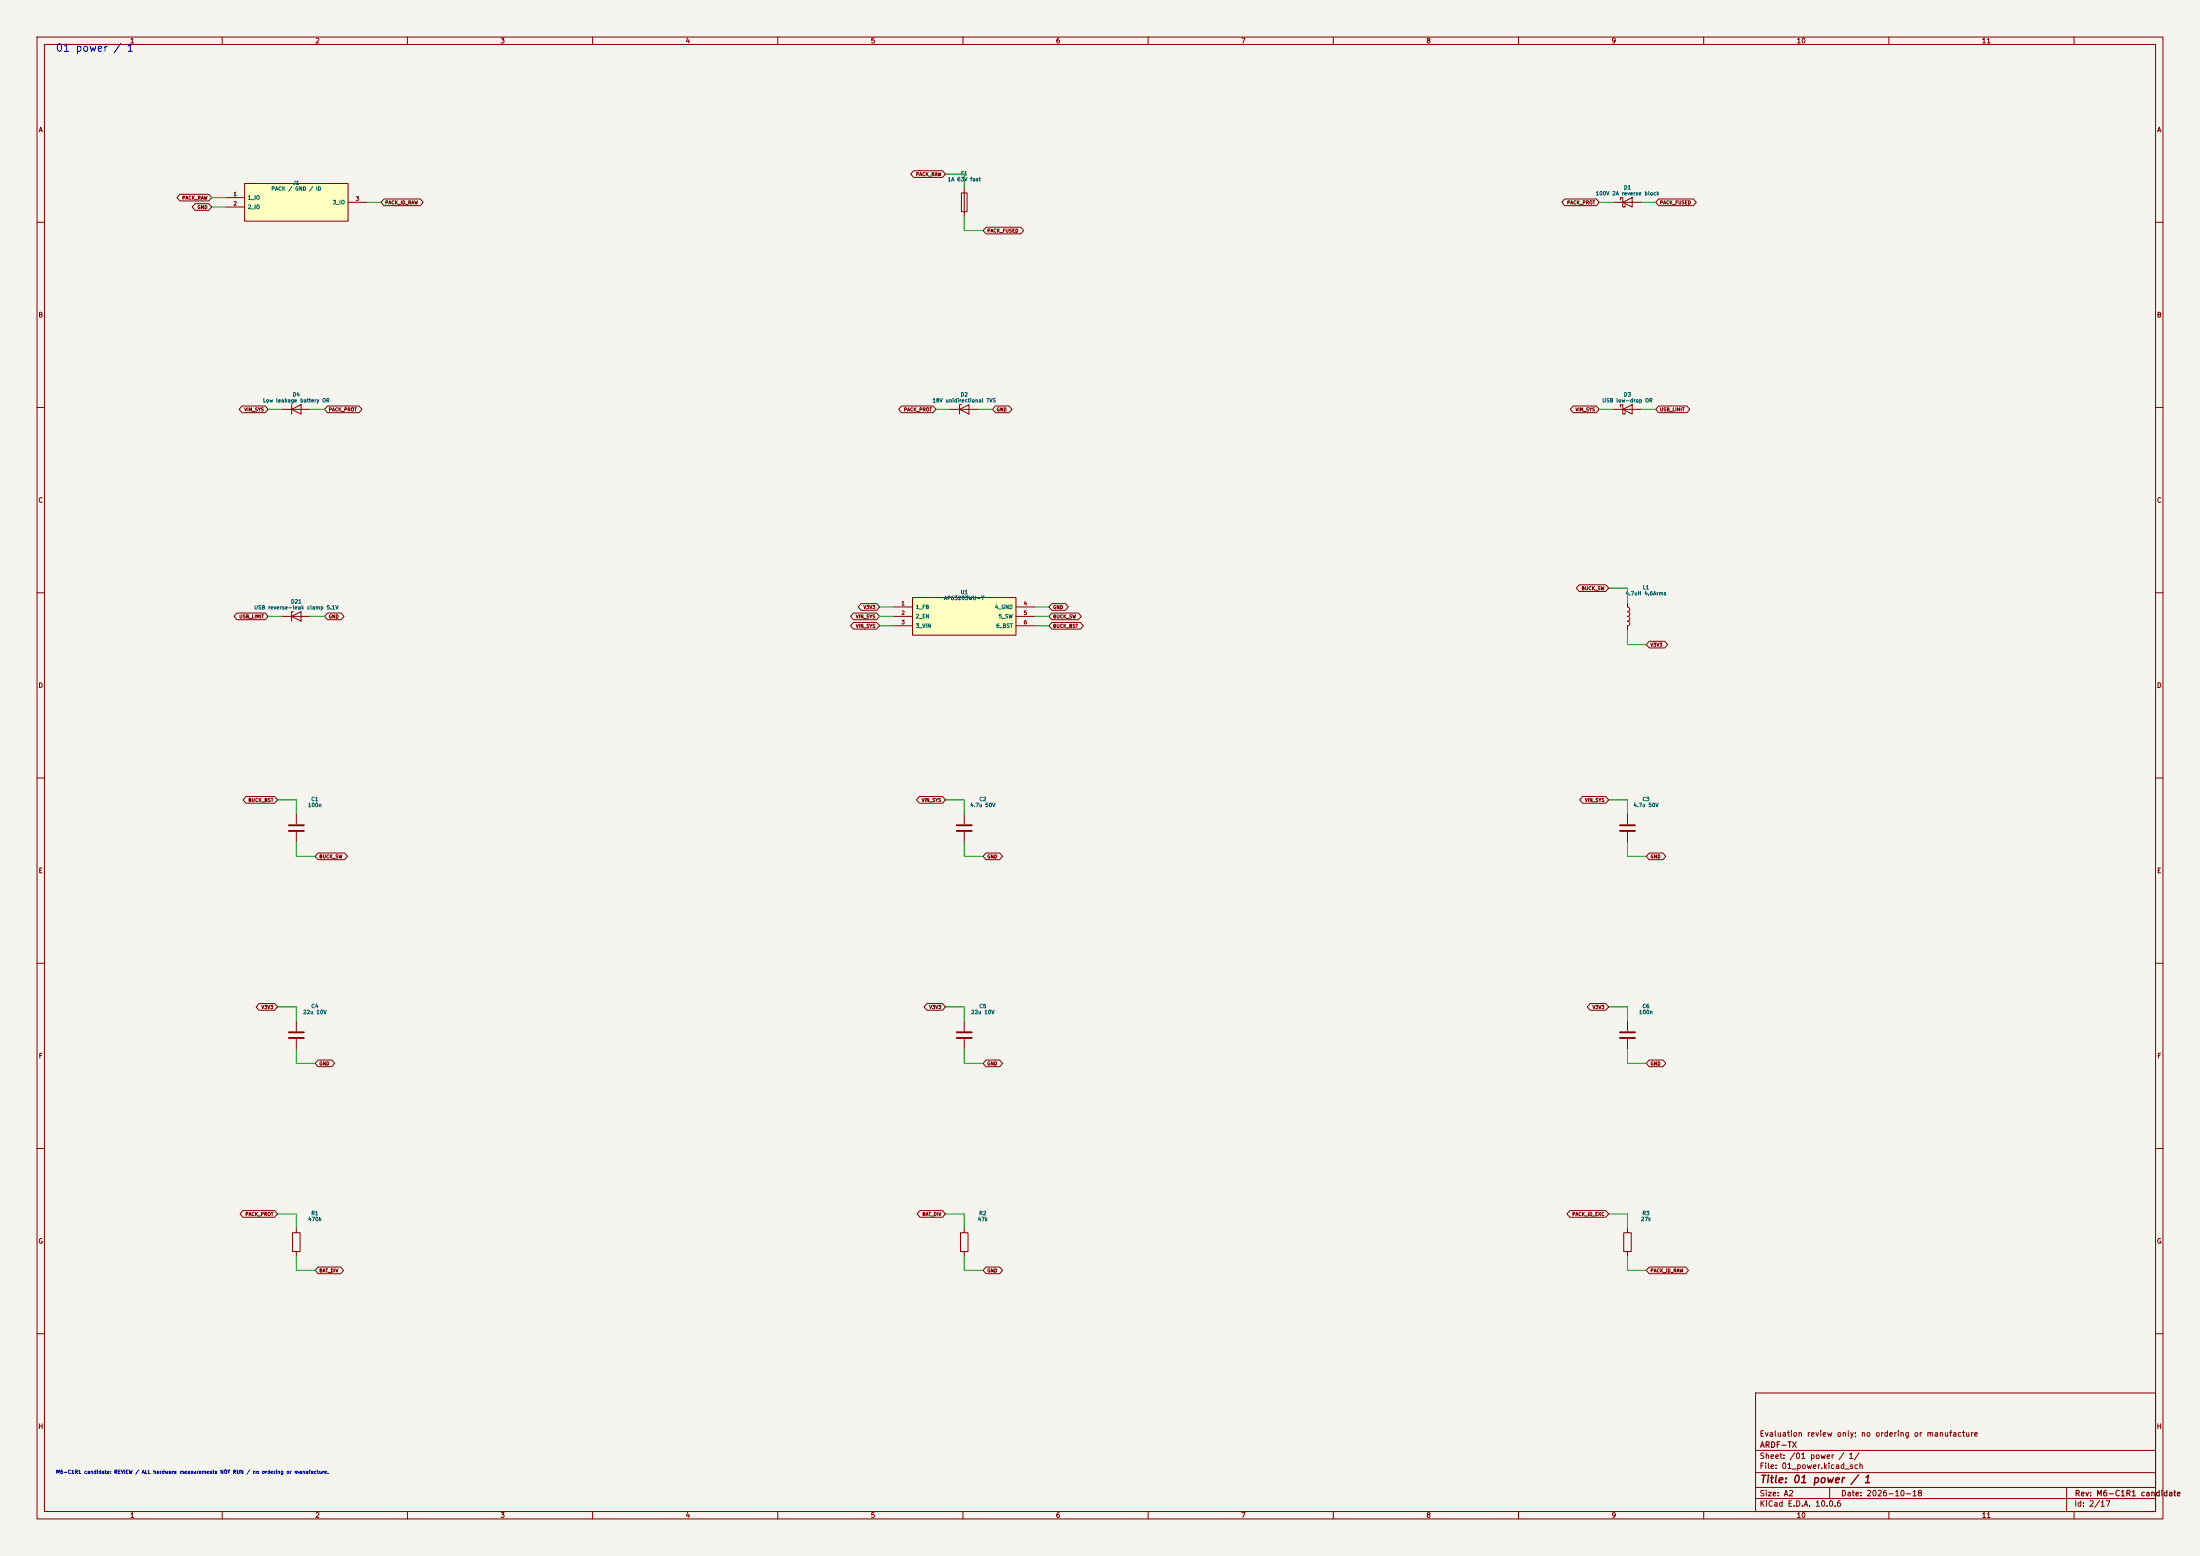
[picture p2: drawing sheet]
(kicad_sch (version 20250114) (generator "eeschema") (generator_version "10.0") (paper "A2") (title_block (title "01 power / 1") (date "2026-10-18") (rev "M6-C1R1 candidate") (company "ARDF-TX") (comment 1 "Evaluation review only; no ordering or manufacture")) (lib_symbols (symbol "ARDF_CTL:C" (pin_numbers (hide yes)) (pin_names (offset 0.254)) (exclude_from_sim no) (in_bom yes) (on_board yes) (in_pos_files yes) (duplicate_pin_numbers_are_jumpers no) (property "Reference" "C" (at 0.635 2.54 0) (show_name no) (do_not_autoplace no) (effects (font (size 1.27 1.27)) (justify left))) (property "Value" "C" (at 0.635 -2.54 0) (show_name no) (do_not_autoplace no) (effects (font (size 1.27 1.27)) (justify left))) (property "Footprint" "" (at 0.9652 -3.81 0) (show_name no) (do_not_autoplace no) (hide yes) (effects (font (size 1.27 1.27)))) (property "Datasheet" "" (at 0 0 0) (show_name no) (do_not_autoplace no) (hide yes) (effects (font (size 1.27 1.27)))) (property "Description" "Unpolarized capacitor" (at 0 0 0) (show_name no) (do_not_autoplace no) (hide yes) (effects (font (size 1.27 1.27)))) (property "ki_keywords" "cap capacitor" (at 0 0 0) (show_name no) (do_not_autoplace no) (hide yes) (effects (font (size 1.27 1.27)))) (property "ki_fp_filters" "C_*" (at 0 0 0) (show_name no) (do_not_autoplace no) (hide yes) (effects (font (size 1.27 1.27)))) (symbol "C_0_1" (polyline (pts (xy -2.032 0.762) (xy 2.032 0.762)) (stroke (width 0.508) (type default)) (fill (type none))) (polyline (pts (xy -2.032 -0.762) (xy 2.032 -0.762)) (stroke (width 0.508) (type default)) (fill (type none)))) (symbol "C_1_1" (pin passive line (at 0 3.81 270) (length 2.794) (name "" (effects (font (size 1.27 1.27)))) (number "1" (effects (font (size 1.27 1.27))))) (pin passive line (at 0 -3.81 90) (length 2.794) (name "" (effects (font (size 1.27 1.27)))) (number "2" (effects (font (size 1.27 1.27)))))) (embedded_fonts no)) (symbol "ARDF_CTL:D" (pin_numbers (hide yes)) (pin_names (offset 1.016) (hide yes)) (exclude_from_sim no) (in_bom yes) (on_board yes) (in_pos_files yes) (duplicate_pin_numbers_are_jumpers no) (property "Reference" "D" (at 0 2.54 0) (show_name no) (do_not_autoplace no) (effects (font (size 1.27 1.27)))) (property "Value" "D" (at 0 -2.54 0) (show_name no) (do_not_autoplace no) (effects (font (size 1.27 1.27)))) (property "Footprint" "" (at 0 0 0) (show_name no) (do_not_autoplace no) (hide yes) (effects (font (size 1.27 1.27)))) (property "Datasheet" "" (at 0 0 0) (show_name no) (do_not_autoplace no) (hide yes) (effects (font (size 1.27 1.27)))) (property "Description" "Diode" (at 0 0 0) (show_name no) (do_not_autoplace no) (hide yes) (effects (font (size 1.27 1.27)))) (property "Sim.Device" "D" (at 0 0 0) (show_name no) (do_not_autoplace no) (hide yes) (effects (font (size 1.27 1.27)))) (property "Sim.Pins" "1=K 2=A" (at 0 0 0) (show_name no) (do_not_autoplace no) (hide yes) (effects (font (size 1.27 1.27)))) (property "ki_keywords" "diode" (at 0 0 0) (show_name no) (do_not_autoplace no) (hide yes) (effects (font (size 1.27 1.27)))) (property "ki_fp_filters" "TO-???* *_Diode_* *SingleDiode* D_*" (at 0 0 0) (show_name no) (do_not_autoplace no) (hide yes) (effects (font (size 1.27 1.27)))) (symbol "D_0_1" (polyline (pts (xy -1.27 1.27) (xy -1.27 -1.27)) (stroke (width 0.254) (type default)) (fill (type none))) (polyline (pts (xy 1.27 1.27) (xy 1.27 -1.27) (xy -1.27 0) (xy 1.27 1.27)) (stroke (width 0.254) (type default)) (fill (type none))) (polyline (pts (xy 1.27 0) (xy -1.27 0)) (stroke (width 0) (type default)) (fill (type none)))) (symbol "D_1_1" (pin passive line (at -3.81 0 0) (length 2.54) (name "K" (effects (font (size 1.27 1.27)))) (number "1" (effects (font (size 1.27 1.27))))) (pin passive line (at 3.81 0 180) (length 2.54) (name "A" (effects (font (size 1.27 1.27)))) (number "2" (effects (font (size 1.27 1.27)))))) (embedded_fonts no)) (symbol "ARDF_CTL:D_Schottky" (pin_numbers (hide yes)) (pin_names (offset 1.016) (hide yes)) (exclude_from_sim no) (in_bom yes) (on_board yes) (in_pos_files yes) (duplicate_pin_numbers_are_jumpers no) (property "Reference" "D" (at 0 2.54 0) (show_name no) (do_not_autoplace no) (effects (font (size 1.27 1.27)))) (property "Value" "D_Schottky" (at 0 -2.54 0) (show_name no) (do_not_autoplace no) (effects (font (size 1.27 1.27)))) (property "Footprint" "" (at 0 0 0) (show_name no) (do_not_autoplace no) (hide yes) (effects (font (size 1.27 1.27)))) (property "Datasheet" "" (at 0 0 0) (show_name no) (do_not_autoplace no) (hide yes) (effects (font (size 1.27 1.27)))) (property "Description" "Schottky diode" (at 0 0 0) (show_name no) (do_not_autoplace no) (hide yes) (effects (font (size 1.27 1.27)))) (property "ki_keywords" "diode Schottky" (at 0 0 0) (show_name no) (do_not_autoplace no) (hide yes) (effects (font (size 1.27 1.27)))) (property "ki_fp_filters" "TO-???* *_Diode_* *SingleDiode* D_*" (at 0 0 0) (show_name no) (do_not_autoplace no) (hide yes) (effects (font (size 1.27 1.27)))) (symbol "D_Schottky_0_1" (polyline (pts (xy -1.905 0.635) (xy -1.905 1.27) (xy -1.27 1.27) (xy -1.27 -1.27) (xy -0.635 -1.27) (xy -0.635 -0.635)) (stroke (width 0.254) (type default)) (fill (type none))) (polyline (pts (xy 1.27 1.27) (xy 1.27 -1.27) (xy -1.27 0) (xy 1.27 1.27)) (stroke (width 0.254) (type default)) (fill (type none))) (polyline (pts (xy 1.27 0) (xy -1.27 0)) (stroke (width 0) (type default)) (fill (type none)))) (symbol "D_Schottky_1_1" (pin passive line (at -3.81 0 0) (length 2.54) (name "K" (effects (font (size 1.27 1.27)))) (number "1" (effects (font (size 1.27 1.27))))) (pin passive line (at 3.81 0 180) (length 2.54) (name "A" (effects (font (size 1.27 1.27)))) (number "2" (effects (font (size 1.27 1.27)))))) (embedded_fonts no)) (symbol "ARDF_CTL:D_Zener" (pin_numbers (hide yes)) (pin_names (offset 1.016) (hide yes)) (exclude_from_sim no) (in_bom yes) (on_board yes) (in_pos_files yes) (duplicate_pin_numbers_are_jumpers no) (property "Reference" "D" (at 0 2.54 0) (show_name no) (do_not_autoplace no) (effects (font (size 1.27 1.27)))) (property "Value" "D_Zener" (at 0 -2.54 0) (show_name no) (do_not_autoplace no) (effects (font (size 1.27 1.27)))) (property "Footprint" "" (at 0 0 0) (show_name no) (do_not_autoplace no) (hide yes) (effects (font (size 1.27 1.27)))) (property "Datasheet" "" (at 0 0 0) (show_name no) (do_not_autoplace no) (hide yes) (effects (font (size 1.27 1.27)))) (property "Description" "Zener diode" (at 0 0 0) (show_name no) (do_not_autoplace no) (hide yes) (effects (font (size 1.27 1.27)))) (property "ki_keywords" "diode" (at 0 0 0) (show_name no) (do_not_autoplace no) (hide yes) (effects (font (size 1.27 1.27)))) (property "ki_fp_filters" "TO-???* *_Diode_* *SingleDiode* D_*" (at 0 0 0) (show_name no) (do_not_autoplace no) (hide yes) (effects (font (size 1.27 1.27)))) (symbol "D_Zener_0_1" (polyline (pts (xy -1.27 -1.27) (xy -1.27 1.27) (xy -0.762 1.27)) (stroke (width 0.254) (type default)) (fill (type none))) (polyline (pts (xy 1.27 0) (xy -1.27 0)) (stroke (width 0) (type default)) (fill (type none))) (polyline (pts (xy 1.27 -1.27) (xy 1.27 1.27) (xy -1.27 0) (xy 1.27 -1.27)) (stroke (width 0.254) (type default)) (fill (type none)))) (symbol "D_Zener_1_1" (pin passive line (at -3.81 0 0) (length 2.54) (name "K" (effects (font (size 1.27 1.27)))) (number "1" (effects (font (size 1.27 1.27))))) (pin passive line (at 3.81 0 180) (length 2.54) (name "A" (effects (font (size 1.27 1.27)))) (number "2" (effects (font (size 1.27 1.27)))))) (embedded_fonts no)) (symbol "ARDF_CTL:Fuse" (pin_numbers (hide yes)) (pin_names (offset 0)) (exclude_from_sim no) (in_bom yes) (on_board yes) (in_pos_files yes) (duplicate_pin_numbers_are_jumpers no) (property "Reference" "F" (at 2.032 0 90) (show_name no) (do_not_autoplace no) (effects (font (size 1.27 1.27)))) (property "Value" "Fuse" (at -1.905 0 90) (show_name no) (do_not_autoplace no) (effects (font (size 1.27 1.27)))) (property "Footprint" "" (at -1.778 0 90) (show_name no) (do_not_autoplace no) (hide yes) (effects (font (size 1.27 1.27)))) (property "Datasheet" "" (at 0 0 0) (show_name no) (do_not_autoplace no) (hide yes) (effects (font (size 1.27 1.27)))) (property "Description" "Fuse" (at 0 0 0) (show_name no) (do_not_autoplace no) (hide yes) (effects (font (size 1.27 1.27)))) (property "ki_keywords" "fuse" (at 0 0 0) (show_name no) (do_not_autoplace no) (hide yes) (effects (font (size 1.27 1.27)))) (property "ki_fp_filters" "*Fuse*" (at 0 0 0) (show_name no) (do_not_autoplace no) (hide yes) (effects (font (size 1.27 1.27)))) (symbol "Fuse_0_1" (rectangle (start -0.762 -2.54) (end 0.762 2.54) (stroke (width 0.254) (type default)) (fill (type none))) (polyline (pts (xy 0 2.54) (xy 0 -2.54)) (stroke (width 0) (type default)) (fill (type none)))) (symbol "Fuse_1_1" (pin passive line (at 0 3.81 270) (length 1.27) (name "" (effects (font (size 1.27 1.27)))) (number "1" (effects (font (size 1.27 1.27))))) (pin passive line (at 0 -3.81 90) (length 1.27) (name "" (effects (font (size 1.27 1.27)))) (number "2" (effects (font (size 1.27 1.27)))))) (embedded_fonts no)) (symbol "ARDF_CTL:L" (pin_numbers (hide yes)) (pin_names (offset 1.016) (hide yes)) (exclude_from_sim no) (in_bom yes) (on_board yes) (in_pos_files yes) (duplicate_pin_numbers_are_jumpers no) (property "Reference" "L" (at -1.27 0 90) (show_name no) (do_not_autoplace no) (effects (font (size 1.27 1.27)))) (property "Value" "L" (at 1.905 0 90) (show_name no) (do_not_autoplace no) (effects (font (size 1.27 1.27)))) (property "Footprint" "" (at 0 0 0) (show_name no) (do_not_autoplace no) (hide yes) (effects (font (size 1.27 1.27)))) (property "Datasheet" "" (at 0 0 0) (show_name no) (do_not_autoplace no) (hide yes) (effects (font (size 1.27 1.27)))) (property "Description" "Inductor" (at 0 0 0) (show_name no) (do_not_autoplace no) (hide yes) (effects (font (size 1.27 1.27)))) (property "ki_keywords" "inductor choke coil reactor magnetic" (at 0 0 0) (show_name no) (do_not_autoplace no) (hide yes) (effects (font (size 1.27 1.27)))) (property "ki_fp_filters" "Choke_* *Coil* Inductor_* L_*" (at 0 0 0) (show_name no) (do_not_autoplace no) (hide yes) (effects (font (size 1.27 1.27)))) (symbol "L_0_1" (arc (start 0 2.54) (mid 0.6323 1.905) (end 0 1.27) (stroke (width 0) (type default)) (fill (type none))) (arc (start 0 1.27) (mid 0.6323 0.635) (end 0 0) (stroke (width 0) (type default)) (fill (type none))) (arc (start 0 0) (mid 0.6323 -0.635) (end 0 -1.27) (stroke (width 0) (type default)) (fill (type none))) (arc (start 0 -1.27) (mid 0.6323 -1.905) (end 0 -2.54) (stroke (width 0) (type default)) (fill (type none)))) (symbol "L_1_1" (pin passive line (at 0 3.81 270) (length 1.27) (name "1" (effects (font (size 1.27 1.27)))) (number "1" (effects (font (size 1.27 1.27))))) (pin passive line (at 0 -3.81 90) (length 1.27) (name "2" (effects (font (size 1.27 1.27)))) (number "2" (effects (font (size 1.27 1.27)))))) (embedded_fonts no)) (symbol "ARDF_CTL:M6_J1" (pin_names (offset 0.762)) (in_bom yes) (on_board yes) (property "Reference" "U" (at 0 7.08 0) (effects (font (size 1.27 1.27)))) (property "Value" "M6_J1" (at 0 -7.08 0) (effects (font (size 1.27 1.27)))) (symbol "M6_J1_0_1" (rectangle (start -13.97 5.08) (end 13.97 -5.08) (stroke (width 0.254) (type default)) (fill (type background)))) (symbol "M6_J1_1_1" (pin passive line (at -19.05 1.27 0) (length 5.08) (name "1_IO" (effects (font (size 1.016 1.016)))) (number "1" (effects (font (size 1.016 1.016))))) (pin passive line (at -19.05 -1.27 0) (length 5.08) (name "2_IO" (effects (font (size 1.016 1.016)))) (number "2" (effects (font (size 1.016 1.016))))) (pin passive line (at 19.05 0.0 180) (length 5.08) (name "3_IO" (effects (font (size 1.016 1.016)))) (number "3" (effects (font (size 1.016 1.016))))))) (symbol "ARDF_CTL:M6_U1" (pin_names (offset 0.762)) (in_bom yes) (on_board yes) (property "Reference" "U" (at 0 7.08 0) (effects (font (size 1.27 1.27)))) (property "Value" "M6_U1" (at 0 -7.08 0) (effects (font (size 1.27 1.27)))) (symbol "M6_U1_0_1" (rectangle (start -13.97 5.08) (end 13.97 -5.08) (stroke (width 0.254) (type default)) (fill (type background)))) (symbol "M6_U1_1_1" (pin input line (at -19.05 2.54 0) (length 5.08) (name "1_FB" (effects (font (size 1.016 1.016)))) (number "1" (effects (font (size 1.016 1.016))))) (pin input line (at -19.05 0.0 0) (length 5.08) (name "2_EN" (effects (font (size 1.016 1.016)))) (number "2" (effects (font (size 1.016 1.016))))) (pin power_in line (at -19.05 -2.54 0) (length 5.08) (name "3_VIN" (effects (font (size 1.016 1.016)))) (number "3" (effects (font (size 1.016 1.016))))) (pin power_in line (at 19.05 2.54 180) (length 5.08) (name "4_GND" (effects (font (size 1.016 1.016)))) (number "4" (effects (font (size 1.016 1.016))))) (pin output line (at 19.05 0.0 180) (length 5.08) (name "5_SW" (effects (font (size 1.016 1.016)))) (number "5" (effects (font (size 1.016 1.016))))) (pin passive line (at 19.05 -2.54 180) (length 5.08) (name "6_BST" (effects (font (size 1.016 1.016)))) (number "6" (effects (font (size 1.016 1.016))))))) (symbol "ARDF_CTL:R" (pin_numbers (hide yes)) (pin_names (offset 0)) (exclude_from_sim no) (in_bom yes) (on_board yes) (in_pos_files yes) (duplicate_pin_numbers_are_jumpers no) (property "Reference" "R" (at 2.032 0 90) (show_name no) (do_not_autoplace no) (effects (font (size 1.27 1.27)))) (property "Value" "R" (at 0 0 90) (show_name no) (do_not_autoplace no) (effects (font (size 1.27 1.27)))) (property "Footprint" "" (at -1.778 0 90) (show_name no) (do_not_autoplace no) (hide yes) (effects (font (size 1.27 1.27)))) (property "Datasheet" "" (at 0 0 0) (show_name no) (do_not_autoplace no) (hide yes) (effects (font (size 1.27 1.27)))) (property "Description" "Resistor" (at 0 0 0) (show_name no) (do_not_autoplace no) (hide yes) (effects (font (size 1.27 1.27)))) (property "ki_keywords" "R res resistor" (at 0 0 0) (show_name no) (do_not_autoplace no) (hide yes) (effects (font (size 1.27 1.27)))) (property "ki_fp_filters" "R_*" (at 0 0 0) (show_name no) (do_not_autoplace no) (hide yes) (effects (font (size 1.27 1.27)))) (symbol "R_0_1" (rectangle (start -1.016 -2.54) (end 1.016 2.54) (stroke (width 0.254) (type default)) (fill (type none)))) (symbol "R_1_1" (pin passive line (at 0 3.81 270) (length 1.27) (name "" (effects (font (size 1.27 1.27)))) (number "1" (effects (font (size 1.27 1.27))))) (pin passive line (at 0 -3.81 90) (length 1.27) (name "" (effects (font (size 1.27 1.27)))) (number "2" (effects (font (size 1.27 1.27)))))) (embedded_fonts no)))
(text "01 power / 1" (at 15 12 0) (effects (font (size 2 2)) (justify left top)))
(symbol (lib_id "ARDF_CTL:M6_J1") (at 80.01 54.61 0) (unit 1) (in_bom yes) (on_board yes) (dnp no) (property "Reference" "J1" (at 80.01 49.339999999999996 0) (effects (font (size 1.0 1.0)))) (property "Value" "PACK / GND / ID" (at 80.01 50.94 0) (effects (font (size 1.0 1.0)))) (property "Footprint" "ARDF_CTL:JST_XH_B3B_Standard" (at 80.01 54.61 0) (effects (font (size 1.27 1.27)) (hide yes))) (property "Datasheet" "https://www.jst.co.uk/downloads/series/eXH_1.pdf" (at 80.01 54.61 0) (effects (font (size 1.27 1.27)) (hide yes))) (property "MPN" "B3B-XH-A(LF)(SN)" (at 80.01 54.61 0) (effects (font (size 1.27 1.27)) (hide yes))) (property "Population" "ALL" (at 80.01 54.61 0) (effects (font (size 1.27 1.27)) (hide yes))) (property "Function" "01_power" (at 80.01 54.61 0) (effects (font (size 1.27 1.27)) (hide yes))) (property "Engineering_Note" "Controller branch only,1A fuse. PA packs use separate fused harness. Enlarged1.10mm standard finished holes; JST hard-FR4 guideline note2, first-part fit inspection." (at 80.01 54.61 0) (effects (font (size 1.27 1.27)) (hide yes))) (property "Status" "EVALUATION / NOT RELEASED" (at 80.01 54.61 0) (effects (font (size 1.27 1.27)) (hide yes))))
(wire (pts (xy 60.9600 53.3400) (xy 57.1500 53.3400)) (stroke (width 0) (type default)))
(global_label "PACK_RAW" (shape bidirectional) (at 57.1500 53.3400 0) (fields_autoplaced yes) (effects (font (size 0.9 0.9)) (justify right)))
(wire (pts (xy 60.9600 55.8800) (xy 57.1500 55.8800)) (stroke (width 0) (type default)))
(global_label "GND" (shape bidirectional) (at 57.1500 55.8800 0) (fields_autoplaced yes) (effects (font (size 0.9 0.9)) (justify right)))
(wire (pts (xy 99.0600 54.6100) (xy 102.8700 54.6100)) (stroke (width 0) (type default)))
(global_label "PACK_ID_RAW" (shape bidirectional) (at 102.8700 54.6100 180) (fields_autoplaced yes) (effects (font (size 0.9 0.9)) (justify left)))
(symbol (lib_id "ARDF_CTL:Fuse") (at 260.35 54.61 0) (unit 1) (in_bom yes) (on_board yes) (dnp no) (property "Reference" "F1" (at 260.35 46.8 0) (effects (font (size 1.0 1.0)))) (property "Value" "1A 63V fast" (at 260.35 48.4 0) (effects (font (size 1.0 1.0)))) (property "Footprint" "ARDF_CTL:Fuse_Bourns_SF1206F" (at 260.35 54.61 0) (effects (font (size 1.27 1.27)) (hide yes))) (property "Datasheet" "https://www.bourns.com/docs/product-datasheets/sf-1206f.pdf" (at 260.35 54.61 0) (effects (font (size 1.27 1.27)) (hide yes))) (property "MPN" "SF-1206F100-2" (at 260.35 54.61 0) (effects (font (size 1.27 1.27)) (hide yes))) (property "Population" "ALL" (at 260.35 54.61 0) (effects (font (size 1.27 1.27)) (hide yes))) (property "Function" "01_power" (at 260.35 54.61 0) (effects (font (size 1.27 1.27)) (hide yes))) (property "Engineering_Note" "1A fast fuse,63VDC,50A interrupt;0.132ohm typ +/-25%. Manufacturer lands4.7mm overall/1.65mm gap/2.2mm width. Nonresettable; replace only after fault diagnosis." (at 260.35 54.61 0) (effects (font (size 1.27 1.27)) (hide yes))) (property "Status" "EVALUATION / NOT RELEASED" (at 260.35 54.61 0) (effects (font (size 1.27 1.27)) (hide yes))))
(wire (pts (xy 260.3500 50.8000) (xy 260.3500 46.9900)) (stroke (width 0) (type default)))
(wire (pts (xy 260.3500 46.9900) (xy 255.2700 46.9900)) (stroke (width 0) (type default)))
(global_label "PACK_RAW" (shape bidirectional) (at 255.2700 46.9900 0) (fields_autoplaced yes) (effects (font (size 0.9 0.9)) (justify right)))
(wire (pts (xy 260.3500 58.4200) (xy 260.3500 62.2300)) (stroke (width 0) (type default)))
(wire (pts (xy 260.3500 62.2300) (xy 265.4300 62.2300)) (stroke (width 0) (type default)))
(global_label "PACK_FUSED" (shape bidirectional) (at 265.4300 62.2300 180) (fields_autoplaced yes) (effects (font (size 0.9 0.9)) (justify left)))
(symbol (lib_id "ARDF_CTL:D_Schottky") (at 439.42 54.61 0) (unit 1) (in_bom yes) (on_board yes) (dnp no) (property "Reference" "D1" (at 439.42 50.61 0) (effects (font (size 1.0 1.0)))) (property "Value" "100V 2A reverse block" (at 439.42 52.21 0) (effects (font (size 1.0 1.0)))) (property "Footprint" "ARDF_CTL:D_SMA_CTL" (at 439.42 54.61 0) (effects (font (size 1.27 1.27)) (hide yes))) (property "Datasheet" "https://www.st.com/resource/en/datasheet/stps2h100.pdf" (at 439.42 54.61 0) (effects (font (size 1.27 1.27)) (hide yes))) (property "MPN" "STPS2H100A" (at 439.42 54.61 0) (effects (font (size 1.27 1.27)) (hide yes))) (property "Population" "ALL" (at 439.42 54.61 0) (effects (font (size 1.27 1.27)) (hide yes))) (property "Function" "01_power" (at 439.42 54.61 0) (effects (font (size 1.27 1.27)) (hide yes))) (property "Engineering_Note" "" (at 439.42 54.61 0) (effects (font (size 1.27 1.27)) (hide yes))) (property "Status" "EVALUATION / NOT RELEASED" (at 439.42 54.61 0) (effects (font (size 1.27 1.27)) (hide yes))))
(wire (pts (xy 435.6100 54.6100) (xy 431.8000 54.6100)) (stroke (width 0) (type default)))
(global_label "PACK_PROT" (shape bidirectional) (at 431.8000 54.6100 0) (fields_autoplaced yes) (effects (font (size 0.9 0.9)) (justify right)))
(wire (pts (xy 443.2300 54.6100) (xy 447.0400 54.6100)) (stroke (width 0) (type default)))
(global_label "PACK_FUSED" (shape bidirectional) (at 447.0400 54.6100 180) (fields_autoplaced yes) (effects (font (size 0.9 0.9)) (justify left)))
(symbol (lib_id "ARDF_CTL:D") (at 80.01 110.49 0) (unit 1) (in_bom yes) (on_board yes) (dnp no) (property "Reference" "D4" (at 80.01 106.49 0) (effects (font (size 1.0 1.0)))) (property "Value" "Low leakage battery OR" (at 80.01 108.08999999999999 0) (effects (font (size 1.0 1.0)))) (property "Footprint" "ARDF_CTL:D_SMA_CTL" (at 80.01 110.49 0) (effects (font (size 1.27 1.27)) (hide yes))) (property "Datasheet" "https://www.vishay.com/docs/88503/s1a.pdf" (at 80.01 110.49 0) (effects (font (size 1.27 1.27)) (hide yes))) (property "MPN" "S1M-E3/61T" (at 80.01 110.49 0) (effects (font (size 1.27 1.27)) (hide yes))) (property "Population" "ALL" (at 80.01 110.49 0) (effects (font (size 1.27 1.27)) (hide yes))) (property "Function" "01_power" (at 80.01 110.49 0) (effects (font (size 1.27 1.27)) (hide yes))) (property "Engineering_Note" "Silicon rectifier, 5uA max reverse at25C /50uA at125C. Avoid Schottky reverse leakage falsely asserting pack presence on USB." (at 80.01 110.49 0) (effects (font (size 1.27 1.27)) (hide yes))) (property "Status" "EVALUATION / NOT RELEASED" (at 80.01 110.49 0) (effects (font (size 1.27 1.27)) (hide yes))))
(wire (pts (xy 76.2000 110.4900) (xy 72.3900 110.4900)) (stroke (width 0) (type default)))
(global_label "VIN_SYS" (shape bidirectional) (at 72.3900 110.4900 0) (fields_autoplaced yes) (effects (font (size 0.9 0.9)) (justify right)))
(wire (pts (xy 83.8200 110.4900) (xy 87.6300 110.4900)) (stroke (width 0) (type default)))
(global_label "PACK_PROT" (shape bidirectional) (at 87.6300 110.4900 180) (fields_autoplaced yes) (effects (font (size 0.9 0.9)) (justify left)))
(symbol (lib_id "ARDF_CTL:D_Zener") (at 260.35 110.49 0) (unit 1) (in_bom yes) (on_board yes) (dnp no) (property "Reference" "D2" (at 260.35 106.49 0) (effects (font (size 1.0 1.0)))) (property "Value" "18V unidirectional TVS" (at 260.35 108.08999999999999 0) (effects (font (size 1.0 1.0)))) (property "Footprint" "ARDF_CTL:D_SMB_CTL" (at 260.35 110.49 0) (effects (font (size 1.27 1.27)) (hide yes))) (property "Datasheet" "https://www.littelfuse.com/media?resourcetype=datasheets&itemid=142b62cb-5ef8-4af6-8131-6df1d404ddc1" (at 260.35 110.49 0) (effects (font (size 1.27 1.27)) (hide yes))) (property "MPN" "SMBJ18A" (at 260.35 110.49 0) (effects (font (size 1.27 1.27)) (hide yes))) (property "Population" "ALL" (at 260.35 110.49 0) (effects (font (size 1.27 1.27)) (hide yes))) (property "Function" "01_power" (at 260.35 110.49 0) (effects (font (size 1.27 1.27)) (hide yes))) (property "Engineering_Note" "Cathode package pad1 positive, anode pad2 GND, AFTER reverse diode." (at 260.35 110.49 0) (effects (font (size 1.27 1.27)) (hide yes))) (property "Status" "EVALUATION / NOT RELEASED" (at 260.35 110.49 0) (effects (font (size 1.27 1.27)) (hide yes))))
(wire (pts (xy 256.5400 110.4900) (xy 252.7300 110.4900)) (stroke (width 0) (type default)))
(global_label "PACK_PROT" (shape bidirectional) (at 252.7300 110.4900 0) (fields_autoplaced yes) (effects (font (size 0.9 0.9)) (justify right)))
(wire (pts (xy 264.1600 110.4900) (xy 267.9700 110.4900)) (stroke (width 0) (type default)))
(global_label "GND" (shape bidirectional) (at 267.9700 110.4900 180) (fields_autoplaced yes) (effects (font (size 0.9 0.9)) (justify left)))
(symbol (lib_id "ARDF_CTL:D_Schottky") (at 439.42 110.49 0) (unit 1) (in_bom yes) (on_board yes) (dnp no) (property "Reference" "D3" (at 439.42 106.49 0) (effects (font (size 1.0 1.0)))) (property "Value" "USB low-drop OR" (at 439.42 108.08999999999999 0) (effects (font (size 1.0 1.0)))) (property "Footprint" "ARDF_CTL:D_SMA_CTL" (at 439.42 110.49 0) (effects (font (size 1.27 1.27)) (hide yes))) (property "Datasheet" "https://www.st.com/resource/en/datasheet/stps1l30.pdf" (at 439.42 110.49 0) (effects (font (size 1.27 1.27)) (hide yes))) (property "MPN" "STPS1L30A" (at 439.42 110.49 0) (effects (font (size 1.27 1.27)) (hide yes))) (property "Population" "ALL" (at 439.42 110.49 0) (effects (font (size 1.27 1.27)) (hide yes))) (property "Function" "01_power" (at 439.42 110.49 0) (effects (font (size 1.27 1.27)) (hide yes))) (property "Engineering_Note" "30V reverse, max0.395V at1A25C. D21 bounds reverse leakage at USB_LIMIT; no raw pack-to-USB path." (at 439.42 110.49 0) (effects (font (size 1.27 1.27)) (hide yes))) (property "Status" "EVALUATION / NOT RELEASED" (at 439.42 110.49 0) (effects (font (size 1.27 1.27)) (hide yes))))
(wire (pts (xy 435.6100 110.4900) (xy 431.8000 110.4900)) (stroke (width 0) (type default)))
(global_label "VIN_SYS" (shape bidirectional) (at 431.8000 110.4900 0) (fields_autoplaced yes) (effects (font (size 0.9 0.9)) (justify right)))
(wire (pts (xy 443.2300 110.4900) (xy 447.0400 110.4900)) (stroke (width 0) (type default)))
(global_label "USB_LIMIT" (shape bidirectional) (at 447.0400 110.4900 180) (fields_autoplaced yes) (effects (font (size 0.9 0.9)) (justify left)))
(symbol (lib_id "ARDF_CTL:D_Zener") (at 80.01 166.37 0) (unit 1) (in_bom yes) (on_board yes) (dnp no) (property "Reference" "D21" (at 80.01 162.37 0) (effects (font (size 1.0 1.0)))) (property "Value" "USB reverse-leak clamp 5.1V" (at 80.01 163.97 0) (effects (font (size 1.0 1.0)))) (property "Footprint" "ARDF_CTL:D_SOD-123F_CTL" (at 80.01 166.37 0) (effects (font (size 1.27 1.27)) (hide yes))) (property "Datasheet" "https://assets.nexperia.com/documents/data-sheet/BZT52H_SER.pdf" (at 80.01 166.37 0) (effects (font (size 1.27 1.27)) (hide yes))) (property "MPN" "BZT52H-B5V1,115" (at 80.01 166.37 0) (effects (font (size 1.27 1.27)) (hide yes))) (property "Population" "ALL" (at 80.01 166.37 0) (effects (font (size 1.27 1.27)) (hide yes))) (property "Function" "01_power" (at 80.01 166.37 0) (effects (font (size 1.27 1.27)) (hide yes))) (property "Engineering_Note" "SOD123F pin1K pin2A. 5.00..5.20V at5mA, rdif60ohm. Bounds D3 leakage; hot clamp qualification remains NOT_RUN." (at 80.01 166.37 0) (effects (font (size 1.27 1.27)) (hide yes))) (property "Status" "EVALUATION / NOT RELEASED" (at 80.01 166.37 0) (effects (font (size 1.27 1.27)) (hide yes))))
(wire (pts (xy 76.2000 166.3700) (xy 72.3900 166.3700)) (stroke (width 0) (type default)))
(global_label "USB_LIMIT" (shape bidirectional) (at 72.3900 166.3700 0) (fields_autoplaced yes) (effects (font (size 0.9 0.9)) (justify right)))
(wire (pts (xy 83.8200 166.3700) (xy 87.6300 166.3700)) (stroke (width 0) (type default)))
(global_label "GND" (shape bidirectional) (at 87.6300 166.3700 180) (fields_autoplaced yes) (effects (font (size 0.9 0.9)) (justify left)))
(symbol (lib_id "ARDF_CTL:M6_U1") (at 260.35 166.37 0) (unit 1) (in_bom yes) (on_board yes) (dnp no) (property "Reference" "U1" (at 260.35 159.83 0) (effects (font (size 1.0 1.0)))) (property "Value" "AP63203WU-7" (at 260.35 161.43 0) (effects (font (size 1.0 1.0)))) (property "Footprint" "ARDF_CTL:TSOT-23-6_CTL" (at 260.35 166.37 0) (effects (font (size 1.27 1.27)) (hide yes))) (property "Datasheet" "https://www.diodes.com/assets/Datasheets/AP63200-AP63201-AP63203-AP63205.pdf" (at 260.35 166.37 0) (effects (font (size 1.27 1.27)) (hide yes))) (property "MPN" "AP63203WU-7" (at 260.35 166.37 0) (effects (font (size 1.27 1.27)) (hide yes))) (property "Population" "ALL" (at 260.35 166.37 0) (effects (font (size 1.27 1.27)) (hide yes))) (property "Function" "01_power" (at 260.35 166.37 0) (effects (font (size 1.27 1.27)) (hide yes))) (property "Engineering_Note" "3.8..32V recommended,35V DC absolute/40V for400ms only. Fixed 3.3V, 2A. 1.1MHz. FB senses output." (at 260.35 166.37 0) (effects (font (size 1.27 1.27)) (hide yes))) (property "Status" "EVALUATION / NOT RELEASED" (at 260.35 166.37 0) (effects (font (size 1.27 1.27)) (hide yes))))
(wire (pts (xy 241.3000 163.8300) (xy 237.4900 163.8300)) (stroke (width 0) (type default)))
(global_label "V3V3" (shape bidirectional) (at 237.4900 163.8300 0) (fields_autoplaced yes) (effects (font (size 0.9 0.9)) (justify right)))
(wire (pts (xy 241.3000 166.3700) (xy 237.4900 166.3700)) (stroke (width 0) (type default)))
(global_label "VIN_SYS" (shape bidirectional) (at 237.4900 166.3700 0) (fields_autoplaced yes) (effects (font (size 0.9 0.9)) (justify right)))
(wire (pts (xy 241.3000 168.9100) (xy 237.4900 168.9100)) (stroke (width 0) (type default)))
(global_label "VIN_SYS" (shape bidirectional) (at 237.4900 168.9100 0) (fields_autoplaced yes) (effects (font (size 0.9 0.9)) (justify right)))
(wire (pts (xy 279.4000 163.8300) (xy 283.2100 163.8300)) (stroke (width 0) (type default)))
(global_label "GND" (shape bidirectional) (at 283.2100 163.8300 180) (fields_autoplaced yes) (effects (font (size 0.9 0.9)) (justify left)))
(wire (pts (xy 279.4000 166.3700) (xy 283.2100 166.3700)) (stroke (width 0) (type default)))
(global_label "BUCK_SW" (shape bidirectional) (at 283.2100 166.3700 180) (fields_autoplaced yes) (effects (font (size 0.9 0.9)) (justify left)))
(wire (pts (xy 279.4000 168.9100) (xy 283.2100 168.9100)) (stroke (width 0) (type default)))
(global_label "BUCK_BST" (shape bidirectional) (at 283.2100 168.9100 180) (fields_autoplaced yes) (effects (font (size 0.9 0.9)) (justify left)))
(symbol (lib_id "ARDF_CTL:L") (at 439.42 166.37 0) (unit 1) (in_bom yes) (on_board yes) (dnp no) (property "Reference" "L1" (at 444.42 158.56 0) (effects (font (size 1.0 1.0)))) (property "Value" "4.7uH 4.6Arms" (at 444.42 160.16 0) (effects (font (size 1.0 1.0)))) (property "Footprint" "ARDF_CTL:L_Bourns_SRP5030T_CTL" (at 444.42 166.37 0) (effects (font (size 1.27 1.27)) (hide yes))) (property "Datasheet" "https://www.bourns.com/data/global/pdfs/SRP5030T.pdf" (at 444.42 166.37 0) (effects (font (size 1.27 1.27)) (hide yes))) (property "MPN" "SRP5030T-4R7M" (at 444.42 166.37 0) (effects (font (size 1.27 1.27)) (hide yes))) (property "Population" "ALL" (at 444.42 166.37 0) (effects (font (size 1.27 1.27)) (hide yes))) (property "Function" "01_power" (at 444.42 166.37 0) (effects (font (size 1.27 1.27)) (hide yes))) (property "Engineering_Note" "" (at 444.42 166.37 0) (effects (font (size 1.27 1.27)) (hide yes))) (property "Status" "EVALUATION / NOT RELEASED" (at 444.42 166.37 0) (effects (font (size 1.27 1.27)) (hide yes))))
(wire (pts (xy 439.4200 162.5600) (xy 439.4200 158.7500)) (stroke (width 0) (type default)))
(wire (pts (xy 439.4200 158.7500) (xy 434.3400 158.7500)) (stroke (width 0) (type default)))
(global_label "BUCK_SW" (shape bidirectional) (at 434.3400 158.7500 0) (fields_autoplaced yes) (effects (font (size 0.9 0.9)) (justify right)))
(wire (pts (xy 439.4200 170.1800) (xy 439.4200 173.9900)) (stroke (width 0) (type default)))
(wire (pts (xy 439.4200 173.9900) (xy 444.5000 173.9900)) (stroke (width 0) (type default)))
(global_label "V3V3" (shape bidirectional) (at 444.5000 173.9900 180) (fields_autoplaced yes) (effects (font (size 0.9 0.9)) (justify left)))
(symbol (lib_id "ARDF_CTL:C") (at 80.01 223.52 0) (unit 1) (in_bom yes) (on_board yes) (dnp no) (property "Reference" "C1" (at 85.01 215.71 0) (effects (font (size 1.0 1.0)))) (property "Value" "100n" (at 85.01 217.31 0) (effects (font (size 1.0 1.0)))) (property "Footprint" "ARDF_CTL:C_0603_1608Metric_CTL" (at 85.01 223.52 0) (effects (font (size 1.27 1.27)) (hide yes))) (property "Datasheet" "" (at 85.01 223.52 0) (effects (font (size 1.27 1.27)) (hide yes))) (property "MPN" "CL10B104KB8NNNC" (at 85.01 223.52 0) (effects (font (size 1.27 1.27)) (hide yes))) (property "Population" "ALL" (at 85.01 223.52 0) (effects (font (size 1.27 1.27)) (hide yes))) (property "Function" "01_power" (at 85.01 223.52 0) (effects (font (size 1.27 1.27)) (hide yes))) (property "Engineering_Note" "" (at 85.01 223.52 0) (effects (font (size 1.27 1.27)) (hide yes))) (property "Status" "EVALUATION / NOT RELEASED" (at 85.01 223.52 0) (effects (font (size 1.27 1.27)) (hide yes))))
(wire (pts (xy 80.0100 219.7100) (xy 80.0100 215.9000)) (stroke (width 0) (type default)))
(wire (pts (xy 80.0100 215.9000) (xy 74.9300 215.9000)) (stroke (width 0) (type default)))
(global_label "BUCK_BST" (shape bidirectional) (at 74.9300 215.9000 0) (fields_autoplaced yes) (effects (font (size 0.9 0.9)) (justify right)))
(wire (pts (xy 80.0100 227.3300) (xy 80.0100 231.1400)) (stroke (width 0) (type default)))
(wire (pts (xy 80.0100 231.1400) (xy 85.0900 231.1400)) (stroke (width 0) (type default)))
(global_label "BUCK_SW" (shape bidirectional) (at 85.0900 231.1400 180) (fields_autoplaced yes) (effects (font (size 0.9 0.9)) (justify left)))
(symbol (lib_id "ARDF_CTL:C") (at 260.35 223.52 0) (unit 1) (in_bom yes) (on_board yes) (dnp no) (property "Reference" "C2" (at 265.35 215.71 0) (effects (font (size 1.0 1.0)))) (property "Value" "4.7u 50V" (at 265.35 217.31 0) (effects (font (size 1.0 1.0)))) (property "Footprint" "ARDF_CTL:C_1210_3225Metric_CTL" (at 265.35 223.52 0) (effects (font (size 1.27 1.27)) (hide yes))) (property "Datasheet" "" (at 265.35 223.52 0) (effects (font (size 1.27 1.27)) (hide yes))) (property "MPN" "GRM32ER71H475KA88L" (at 265.35 223.52 0) (effects (font (size 1.27 1.27)) (hide yes))) (property "Population" "ALL" (at 265.35 223.52 0) (effects (font (size 1.27 1.27)) (hide yes))) (property "Function" "01_power" (at 265.35 223.52 0) (effects (font (size 1.27 1.27)) (hide yes))) (property "Engineering_Note" "" (at 265.35 223.52 0) (effects (font (size 1.27 1.27)) (hide yes))) (property "Status" "EVALUATION / NOT RELEASED" (at 265.35 223.52 0) (effects (font (size 1.27 1.27)) (hide yes))))
(wire (pts (xy 260.3500 219.7100) (xy 260.3500 215.9000)) (stroke (width 0) (type default)))
(wire (pts (xy 260.3500 215.9000) (xy 255.2700 215.9000)) (stroke (width 0) (type default)))
(global_label "VIN_SYS" (shape bidirectional) (at 255.2700 215.9000 0) (fields_autoplaced yes) (effects (font (size 0.9 0.9)) (justify right)))
(wire (pts (xy 260.3500 227.3300) (xy 260.3500 231.1400)) (stroke (width 0) (type default)))
(wire (pts (xy 260.3500 231.1400) (xy 265.4300 231.1400)) (stroke (width 0) (type default)))
(global_label "GND" (shape bidirectional) (at 265.4300 231.1400 180) (fields_autoplaced yes) (effects (font (size 0.9 0.9)) (justify left)))
(symbol (lib_id "ARDF_CTL:C") (at 439.42 223.52 0) (unit 1) (in_bom yes) (on_board yes) (dnp no) (property "Reference" "C3" (at 444.42 215.71 0) (effects (font (size 1.0 1.0)))) (property "Value" "4.7u 50V" (at 444.42 217.31 0) (effects (font (size 1.0 1.0)))) (property "Footprint" "ARDF_CTL:C_1210_3225Metric_CTL" (at 444.42 223.52 0) (effects (font (size 1.27 1.27)) (hide yes))) (property "Datasheet" "" (at 444.42 223.52 0) (effects (font (size 1.27 1.27)) (hide yes))) (property "MPN" "GRM32ER71H475KA88L" (at 444.42 223.52 0) (effects (font (size 1.27 1.27)) (hide yes))) (property "Population" "ALL" (at 444.42 223.52 0) (effects (font (size 1.27 1.27)) (hide yes))) (property "Function" "01_power" (at 444.42 223.52 0) (effects (font (size 1.27 1.27)) (hide yes))) (property "Engineering_Note" "" (at 444.42 223.52 0) (effects (font (size 1.27 1.27)) (hide yes))) (property "Status" "EVALUATION / NOT RELEASED" (at 444.42 223.52 0) (effects (font (size 1.27 1.27)) (hide yes))))
(wire (pts (xy 439.4200 219.7100) (xy 439.4200 215.9000)) (stroke (width 0) (type default)))
(wire (pts (xy 439.4200 215.9000) (xy 434.3400 215.9000)) (stroke (width 0) (type default)))
(global_label "VIN_SYS" (shape bidirectional) (at 434.3400 215.9000 0) (fields_autoplaced yes) (effects (font (size 0.9 0.9)) (justify right)))
(wire (pts (xy 439.4200 227.3300) (xy 439.4200 231.1400)) (stroke (width 0) (type default)))
(wire (pts (xy 439.4200 231.1400) (xy 444.5000 231.1400)) (stroke (width 0) (type default)))
(global_label "GND" (shape bidirectional) (at 444.5000 231.1400 180) (fields_autoplaced yes) (effects (font (size 0.9 0.9)) (justify left)))
(symbol (lib_id "ARDF_CTL:C") (at 80.01 279.4 0) (unit 1) (in_bom yes) (on_board yes) (dnp no) (property "Reference" "C4" (at 85.01 271.59 0) (effects (font (size 1.0 1.0)))) (property "Value" "22u 10V" (at 85.01 273.19 0) (effects (font (size 1.0 1.0)))) (property "Footprint" "ARDF_CTL:C_1206_3216Metric_CTL" (at 85.01 279.4 0) (effects (font (size 1.27 1.27)) (hide yes))) (property "Datasheet" "" (at 85.01 279.4 0) (effects (font (size 1.27 1.27)) (hide yes))) (property "MPN" "CL31A226KPHNNNE" (at 85.01 279.4 0) (effects (font (size 1.27 1.27)) (hide yes))) (property "Population" "ALL" (at 85.01 279.4 0) (effects (font (size 1.27 1.27)) (hide yes))) (property "Function" "01_power" (at 85.01 279.4 0) (effects (font (size 1.27 1.27)) (hide yes))) (property "Engineering_Note" "" (at 85.01 279.4 0) (effects (font (size 1.27 1.27)) (hide yes))) (property "Status" "EVALUATION / NOT RELEASED" (at 85.01 279.4 0) (effects (font (size 1.27 1.27)) (hide yes))))
(wire (pts (xy 80.0100 275.5900) (xy 80.0100 271.7800)) (stroke (width 0) (type default)))
(wire (pts (xy 80.0100 271.7800) (xy 74.9300 271.7800)) (stroke (width 0) (type default)))
(global_label "V3V3" (shape bidirectional) (at 74.9300 271.7800 0) (fields_autoplaced yes) (effects (font (size 0.9 0.9)) (justify right)))
(wire (pts (xy 80.0100 283.2100) (xy 80.0100 287.0200)) (stroke (width 0) (type default)))
(wire (pts (xy 80.0100 287.0200) (xy 85.0900 287.0200)) (stroke (width 0) (type default)))
(global_label "GND" (shape bidirectional) (at 85.0900 287.0200 180) (fields_autoplaced yes) (effects (font (size 0.9 0.9)) (justify left)))
(symbol (lib_id "ARDF_CTL:C") (at 260.35 279.4 0) (unit 1) (in_bom yes) (on_board yes) (dnp no) (property "Reference" "C5" (at 265.35 271.59 0) (effects (font (size 1.0 1.0)))) (property "Value" "22u 10V" (at 265.35 273.19 0) (effects (font (size 1.0 1.0)))) (property "Footprint" "ARDF_CTL:C_1206_3216Metric_CTL" (at 265.35 279.4 0) (effects (font (size 1.27 1.27)) (hide yes))) (property "Datasheet" "" (at 265.35 279.4 0) (effects (font (size 1.27 1.27)) (hide yes))) (property "MPN" "CL31A226KPHNNNE" (at 265.35 279.4 0) (effects (font (size 1.27 1.27)) (hide yes))) (property "Population" "ALL" (at 265.35 279.4 0) (effects (font (size 1.27 1.27)) (hide yes))) (property "Function" "01_power" (at 265.35 279.4 0) (effects (font (size 1.27 1.27)) (hide yes))) (property "Engineering_Note" "" (at 265.35 279.4 0) (effects (font (size 1.27 1.27)) (hide yes))) (property "Status" "EVALUATION / NOT RELEASED" (at 265.35 279.4 0) (effects (font (size 1.27 1.27)) (hide yes))))
(wire (pts (xy 260.3500 275.5900) (xy 260.3500 271.7800)) (stroke (width 0) (type default)))
(wire (pts (xy 260.3500 271.7800) (xy 255.2700 271.7800)) (stroke (width 0) (type default)))
(global_label "V3V3" (shape bidirectional) (at 255.2700 271.7800 0) (fields_autoplaced yes) (effects (font (size 0.9 0.9)) (justify right)))
(wire (pts (xy 260.3500 283.2100) (xy 260.3500 287.0200)) (stroke (width 0) (type default)))
(wire (pts (xy 260.3500 287.0200) (xy 265.4300 287.0200)) (stroke (width 0) (type default)))
(global_label "GND" (shape bidirectional) (at 265.4300 287.0200 180) (fields_autoplaced yes) (effects (font (size 0.9 0.9)) (justify left)))
(symbol (lib_id "ARDF_CTL:C") (at 439.42 279.4 0) (unit 1) (in_bom yes) (on_board yes) (dnp no) (property "Reference" "C6" (at 444.42 271.59 0) (effects (font (size 1.0 1.0)))) (property "Value" "100n" (at 444.42 273.19 0) (effects (font (size 1.0 1.0)))) (property "Footprint" "ARDF_CTL:C_0603_1608Metric_CTL" (at 444.42 279.4 0) (effects (font (size 1.27 1.27)) (hide yes))) (property "Datasheet" "" (at 444.42 279.4 0) (effects (font (size 1.27 1.27)) (hide yes))) (property "MPN" "CL10B104KB8NNNC" (at 444.42 279.4 0) (effects (font (size 1.27 1.27)) (hide yes))) (property "Population" "ALL" (at 444.42 279.4 0) (effects (font (size 1.27 1.27)) (hide yes))) (property "Function" "01_power" (at 444.42 279.4 0) (effects (font (size 1.27 1.27)) (hide yes))) (property "Engineering_Note" "" (at 444.42 279.4 0) (effects (font (size 1.27 1.27)) (hide yes))) (property "Status" "EVALUATION / NOT RELEASED" (at 444.42 279.4 0) (effects (font (size 1.27 1.27)) (hide yes))))
(wire (pts (xy 439.4200 275.5900) (xy 439.4200 271.7800)) (stroke (width 0) (type default)))
(wire (pts (xy 439.4200 271.7800) (xy 434.3400 271.7800)) (stroke (width 0) (type default)))
(global_label "V3V3" (shape bidirectional) (at 434.3400 271.7800 0) (fields_autoplaced yes) (effects (font (size 0.9 0.9)) (justify right)))
(wire (pts (xy 439.4200 283.2100) (xy 439.4200 287.0200)) (stroke (width 0) (type default)))
(wire (pts (xy 439.4200 287.0200) (xy 444.5000 287.0200)) (stroke (width 0) (type default)))
(global_label "GND" (shape bidirectional) (at 444.5000 287.0200 180) (fields_autoplaced yes) (effects (font (size 0.9 0.9)) (justify left)))
(symbol (lib_id "ARDF_CTL:R") (at 80.01 335.28000000000003 0) (unit 1) (in_bom yes) (on_board yes) (dnp no) (property "Reference" "R1" (at 85.01 327.47 0) (effects (font (size 1.0 1.0)))) (property "Value" "470k" (at 85.01 329.07000000000005 0) (effects (font (size 1.0 1.0)))) (property "Footprint" "ARDF_CTL:R_0603_1608Metric_CTL" (at 85.01 335.28000000000003 0) (effects (font (size 1.27 1.27)) (hide yes))) (property "Datasheet" "" (at 85.01 335.28000000000003 0) (effects (font (size 1.27 1.27)) (hide yes))) (property "MPN" "RC0603FR-07470KL" (at 85.01 335.28000000000003 0) (effects (font (size 1.27 1.27)) (hide yes))) (property "Population" "ALL" (at 85.01 335.28000000000003 0) (effects (font (size 1.27 1.27)) (hide yes))) (property "Function" "01_power" (at 85.01 335.28000000000003 0) (effects (font (size 1.27 1.27)) (hide yes))) (property "Engineering_Note" "Yageo RC0603 1%, 0.1W" (at 85.01 335.28000000000003 0) (effects (font (size 1.27 1.27)) (hide yes))) (property "Status" "EVALUATION / NOT RELEASED" (at 85.01 335.28000000000003 0) (effects (font (size 1.27 1.27)) (hide yes))))
(wire (pts (xy 80.0100 331.4700) (xy 80.0100 327.6600)) (stroke (width 0) (type default)))
(wire (pts (xy 80.0100 327.6600) (xy 74.9300 327.6600)) (stroke (width 0) (type default)))
(global_label "PACK_PROT" (shape bidirectional) (at 74.9300 327.6600 0) (fields_autoplaced yes) (effects (font (size 0.9 0.9)) (justify right)))
(wire (pts (xy 80.0100 339.0900) (xy 80.0100 342.9000)) (stroke (width 0) (type default)))
(wire (pts (xy 80.0100 342.9000) (xy 85.0900 342.9000)) (stroke (width 0) (type default)))
(global_label "BAT_DIV" (shape bidirectional) (at 85.0900 342.9000 180) (fields_autoplaced yes) (effects (font (size 0.9 0.9)) (justify left)))
(symbol (lib_id "ARDF_CTL:R") (at 260.35 335.28000000000003 0) (unit 1) (in_bom yes) (on_board yes) (dnp no) (property "Reference" "R2" (at 265.35 327.47 0) (effects (font (size 1.0 1.0)))) (property "Value" "47k" (at 265.35 329.07000000000005 0) (effects (font (size 1.0 1.0)))) (property "Footprint" "ARDF_CTL:R_0603_1608Metric_CTL" (at 265.35 335.28000000000003 0) (effects (font (size 1.27 1.27)) (hide yes))) (property "Datasheet" "" (at 265.35 335.28000000000003 0) (effects (font (size 1.27 1.27)) (hide yes))) (property "MPN" "RC0603FR-0747KL" (at 265.35 335.28000000000003 0) (effects (font (size 1.27 1.27)) (hide yes))) (property "Population" "ALL" (at 265.35 335.28000000000003 0) (effects (font (size 1.27 1.27)) (hide yes))) (property "Function" "01_power" (at 265.35 335.28000000000003 0) (effects (font (size 1.27 1.27)) (hide yes))) (property "Engineering_Note" "Yageo RC0603 1%, 0.1W" (at 265.35 335.28000000000003 0) (effects (font (size 1.27 1.27)) (hide yes))) (property "Status" "EVALUATION / NOT RELEASED" (at 265.35 335.28000000000003 0) (effects (font (size 1.27 1.27)) (hide yes))))
(wire (pts (xy 260.3500 331.4700) (xy 260.3500 327.6600)) (stroke (width 0) (type default)))
(wire (pts (xy 260.3500 327.6600) (xy 255.2700 327.6600)) (stroke (width 0) (type default)))
(global_label "BAT_DIV" (shape bidirectional) (at 255.2700 327.6600 0) (fields_autoplaced yes) (effects (font (size 0.9 0.9)) (justify right)))
(wire (pts (xy 260.3500 339.0900) (xy 260.3500 342.9000)) (stroke (width 0) (type default)))
(wire (pts (xy 260.3500 342.9000) (xy 265.4300 342.9000)) (stroke (width 0) (type default)))
(global_label "GND" (shape bidirectional) (at 265.4300 342.9000 180) (fields_autoplaced yes) (effects (font (size 0.9 0.9)) (justify left)))
(symbol (lib_id "ARDF_CTL:R") (at 439.42 335.28000000000003 0) (unit 1) (in_bom yes) (on_board yes) (dnp no) (property "Reference" "R3" (at 444.42 327.47 0) (effects (font (size 1.0 1.0)))) (property "Value" "27k" (at 444.42 329.07000000000005 0) (effects (font (size 1.0 1.0)))) (property "Footprint" "ARDF_CTL:R_0603_1608Metric_CTL" (at 444.42 335.28000000000003 0) (effects (font (size 1.27 1.27)) (hide yes))) (property "Datasheet" "" (at 444.42 335.28000000000003 0) (effects (font (size 1.27 1.27)) (hide yes))) (property "MPN" "RC0603FR-0727KL" (at 444.42 335.28000000000003 0) (effects (font (size 1.27 1.27)) (hide yes))) (property "Population" "ALL" (at 444.42 335.28000000000003 0) (effects (font (size 1.27 1.27)) (hide yes))) (property "Function" "01_power" (at 444.42 335.28000000000003 0) (effects (font (size 1.27 1.27)) (hide yes))) (property "Engineering_Note" "1%,0.1W; pack-derived ID excitation, no V3V3 connection" (at 444.42 335.28000000000003 0) (effects (font (size 1.27 1.27)) (hide yes))) (property "Status" "EVALUATION / NOT RELEASED" (at 444.42 335.28000000000003 0) (effects (font (size 1.27 1.27)) (hide yes))))
(wire (pts (xy 439.4200 331.4700) (xy 439.4200 327.6600)) (stroke (width 0) (type default)))
(wire (pts (xy 439.4200 327.6600) (xy 434.3400 327.6600)) (stroke (width 0) (type default)))
(global_label "PACK_ID_EXC" (shape bidirectional) (at 434.3400 327.6600 0) (fields_autoplaced yes) (effects (font (size 0.9 0.9)) (justify right)))
(wire (pts (xy 439.4200 339.0900) (xy 439.4200 342.9000)) (stroke (width 0) (type default)))
(wire (pts (xy 439.4200 342.9000) (xy 444.5000 342.9000)) (stroke (width 0) (type default)))
(global_label "PACK_ID_RAW" (shape bidirectional) (at 444.5000 342.9000 180) (fields_autoplaced yes) (effects (font (size 0.9 0.9)) (justify left)))
(text "M6-C1R1 candidate: REVIEW / ALL hardware measurements NOT RUN / no ordering or manufacture." (at 15 397 0) (effects (font (size 0.95 0.95)) (justify left top)))
(embedded_fonts no))
